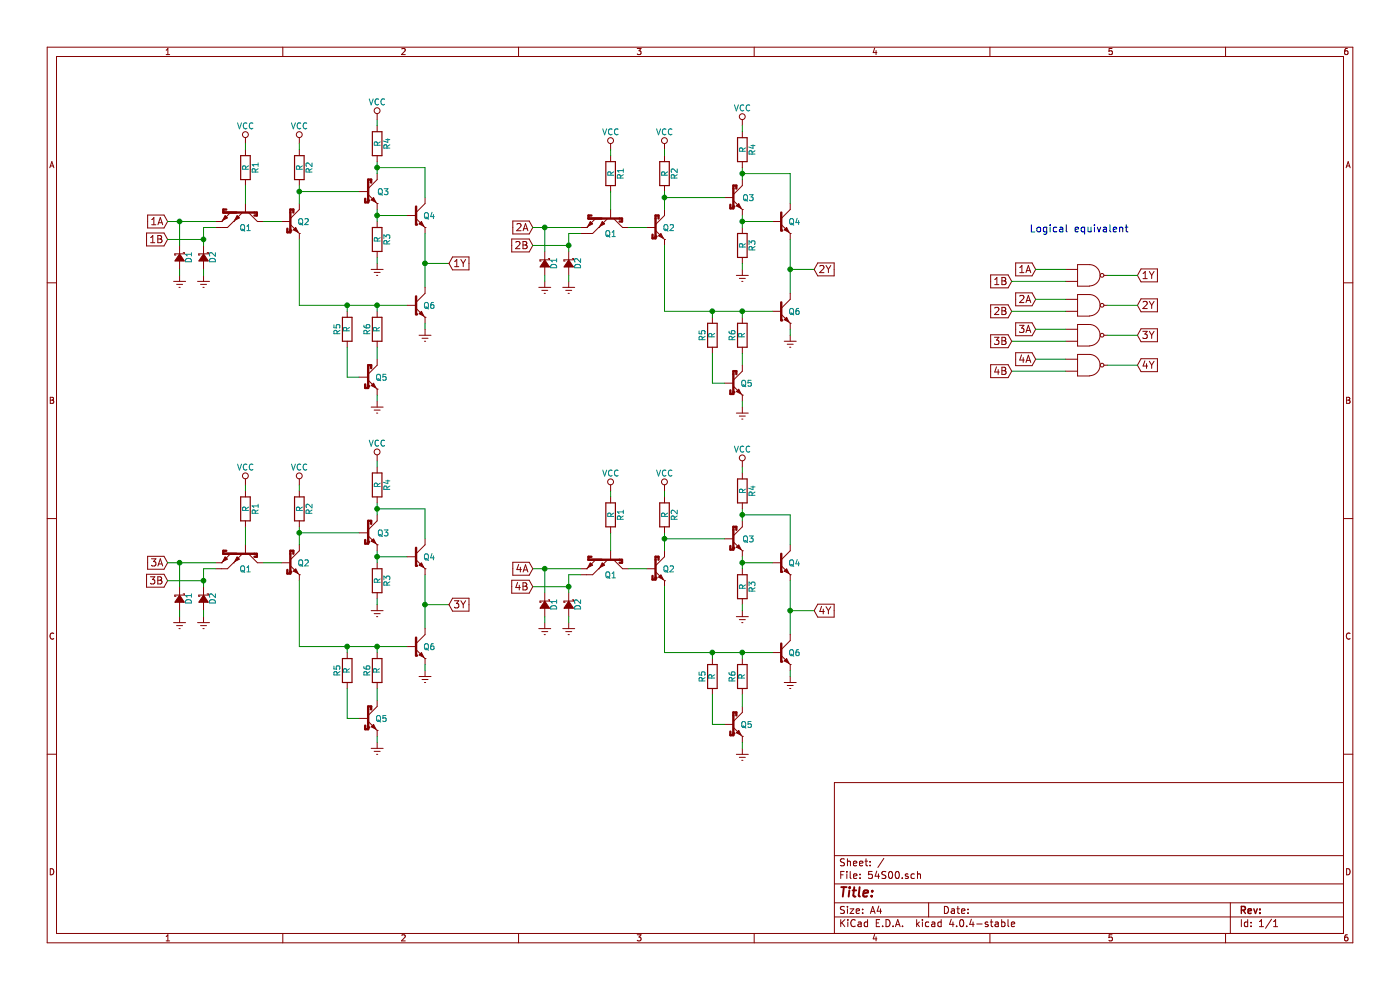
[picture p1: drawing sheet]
EESchema Schematic File Version 2
LIBS:power
LIBS:device
LIBS:transistors
LIBS:conn
LIBS:linear
LIBS:regul
LIBS:74xx
LIBS:cmos4000
LIBS:adc-dac
LIBS:memory
LIBS:xilinx
LIBS:microcontrollers
LIBS:dsp
LIBS:microchip
LIBS:analog_switches
LIBS:motorola
LIBS:texas
LIBS:intel
LIBS:audio
LIBS:interface
LIBS:digital-audio
LIBS:philips
LIBS:display
LIBS:cypress
LIBS:siliconi
LIBS:opto
LIBS:atmel
LIBS:contrib
LIBS:valves
LIBS:project5474
EELAYER 25 0
EELAYER END
$Descr A4 11693 8268
encoding utf-8
Sheet 1 1
Title ""
Date ""
Rev ""
Comp ""
Comment1 ""
Comment2 ""
Comment3 ""
Comment4 ""
$EndDescr
$Comp
L Q_NPN_SCHOTKKY_double_emitter Q1
U 1 1
P 2050 1750
F 0 "Q1" V 2200 1800 50  0000 R CNN
F 1 "Q_NPN_SCHOTKKY_double_emitter" H 2380 2080 50  0001 R CNN
F 2 "" H 2250 1850 50  0000 C CNN
F 3 "" H 2050 1750 50  0000 C CNN
	1    2050 1750
	0    1    1    0   
$EndComp
Text GLabel 1400 1850 0    60   Input ~ 0
1A
Text GLabel 1400 2000 0    60   Input ~ 0
1B
$Comp
L D_Schottky_Small D2
U 1 1
P 1700 2150
F 0 "D2" H 1650 2230 50  0000 L CNN
F 1 "D_Schottky_Small" H 1420 2070 50  0001 L CNN
F 2 "" V 1700 2150 50  0000 C CNN
F 3 "" V 1700 2150 50  0000 C CNN
	1    1700 2150
	0    1    1    0   
$EndComp
$Comp
L GNDREF #PWR?
U 1 1
P 1700 2300
F 0 "#PWR?" H 1700 2050 50  0001 C CNN
F 1 "GNDREF" H 1700 2150 50  0001 C CNN
F 2 "" H 1700 2300 50  0000 C CNN
F 3 "" H 1700 2300 50  0000 C CNN
	1    1700 2300
	1    0    0    -1  
$EndComp
$Comp
L D_Schottky_Small D1
U 1 1
P 1500 2150
F 0 "D1" H 1450 2230 50  0000 L CNN
F 1 "D_Schottky_Small" H 1220 2070 50  0001 L CNN
F 2 "" V 1500 2150 50  0000 C CNN
F 3 "" V 1500 2150 50  0000 C CNN
	1    1500 2150
	0    1    1    0   
$EndComp
$Comp
L GNDREF #PWR?
U 1 1
P 1500 2300
F 0 "#PWR?" H 1500 2050 50  0001 C CNN
F 1 "GNDREF" H 1500 2150 50  0001 C CNN
F 2 "" H 1500 2300 50  0000 C CNN
F 3 "" H 1500 2300 50  0000 C CNN
	1    1500 2300
	1    0    0    -1  
$EndComp
Wire Wire Line
	1400 1850 1800 1850
Wire Wire Line
	1400 2000 1700 2000
Wire Wire Line
	1700 1900 1700 2050
Wire Wire Line
	1700 1900 1800 1900
Wire Wire Line
	1700 2250 1700 2300
Connection ~ 1700 2000
Wire Wire Line
	1500 2250 1500 2300
Wire Wire Line
	1500 2050 1500 1850
Connection ~ 1500 1850
$Comp
L R R1
U 1 1
P 2050 1400
F 0 "R1" V 2130 1400 50  0000 C CNN
F 1 "R" V 2050 1400 50  0000 C CNN
F 2 "" V 1980 1400 50  0000 C CNN
F 3 "" H 2050 1400 50  0000 C CNN
	1    2050 1400
	1    0    0    -1  
$EndComp
Wire Wire Line
	2050 1550 2050 1700
$Comp
L VCC #PWR?
U 1 1
P 2050 1200
F 0 "#PWR?" H 2050 1050 50  0001 C CNN
F 1 "VCC" H 2050 1350 50  0000 C CNN
F 2 "" H 2050 1200 50  0000 C CNN
F 3 "" H 2050 1200 50  0000 C CNN
	1    2050 1200
	1    0    0    -1  
$EndComp
Wire Wire Line
	2050 1200 2050 1250
$Comp
L Q_NPN_SCHOTTKY Q2
U 1 1
P 2400 1850
F 0 "Q2" H 2585 1850 50  0000 R CNN
F 1 "Q_NPN_SCHOTTKY" H 2850 1505 50  0001 R CNN
F 2 "" H 2600 1950 50  0000 C CNN
F 3 "" H 2400 1850 50  0000 C CNN
	1    2400 1850
	1    0    0    -1  
$EndComp
Wire Wire Line
	2200 1850 2350 1850
$Comp
L R R2
U 1 1
P 2500 1400
F 0 "R2" V 2580 1400 50  0000 C CNN
F 1 "R" V 2500 1400 50  0000 C CNN
F 2 "" V 2430 1400 50  0000 C CNN
F 3 "" H 2500 1400 50  0000 C CNN
	1    2500 1400
	1    0    0    -1  
$EndComp
$Comp
L VCC #PWR?
U 1 1
P 2500 1200
F 0 "#PWR?" H 2500 1050 50  0001 C CNN
F 1 "VCC" H 2500 1350 50  0000 C CNN
F 2 "" H 2500 1200 50  0000 C CNN
F 3 "" H 2500 1200 50  0000 C CNN
	1    2500 1200
	1    0    0    -1  
$EndComp
Wire Wire Line
	2500 1200 2500 1250
Wire Wire Line
	2500 1550 2500 1700
$Comp
L Q_NPN_SCHOTTKY Q3
U 1 1
P 3050 1600
F 0 "Q3" H 3250 1600 50  0000 R CNN
F 1 "Q_NPN_SCHOTTKY" H 3500 1255 50  0001 R CNN
F 2 "" H 3250 1700 50  0000 C CNN
F 3 "" H 3050 1600 50  0000 C CNN
	1    3050 1600
	1    0    0    -1  
$EndComp
Wire Wire Line
	2500 1600 3000 1600
Connection ~ 2500 1600
$Comp
L R R3
U 1 1
P 3150 2000
F 0 "R3" V 3230 2000 50  0000 C CNN
F 1 "R" V 3150 2000 50  0000 C CNN
F 2 "" V 3080 2000 50  0000 C CNN
F 3 "" H 3150 2000 50  0000 C CNN
	1    3150 2000
	1    0    0    -1  
$EndComp
Wire Wire Line
	3150 1750 3150 1850
$Comp
L GNDREF #PWR?
U 1 1
P 3150 2200
F 0 "#PWR?" H 3150 1950 50  0001 C CNN
F 1 "GNDREF" H 3150 2050 50  0001 C CNN
F 2 "" H 3150 2200 50  0000 C CNN
F 3 "" H 3150 2200 50  0000 C CNN
	1    3150 2200
	1    0    0    -1  
$EndComp
$Comp
L Q_NPN Q4
U 1 1
P 3450 1800
F 0 "Q4" H 3635 1800 50  0000 R CNN
F 1 "Q_NPN" H 4050 1750 50  0001 R CNN
F 2 "" H 3650 1900 50  0000 C CNN
F 3 "" H 3450 1800 50  0000 C CNN
	1    3450 1800
	1    0    0    -1  
$EndComp
Wire Wire Line
	3550 1950 3550 2400
Wire Wire Line
	3150 1350 3150 1450
Wire Wire Line
	3150 1400 3550 1400
Wire Wire Line
	3550 1400 3550 1650
$Comp
L R R4
U 1 1
P 3150 1200
F 0 "R4" V 3230 1200 50  0000 C CNN
F 1 "R" V 3150 1200 50  0000 C CNN
F 2 "" V 3080 1200 50  0000 C CNN
F 3 "" H 3150 1200 50  0000 C CNN
	1    3150 1200
	1    0    0    -1  
$EndComp
$Comp
L VCC #PWR?
U 1 1
P 3150 1000
F 0 "#PWR?" H 3150 850 50  0001 C CNN
F 1 "VCC" H 3150 1150 50  0000 C CNN
F 2 "" H 3150 1000 50  0000 C CNN
F 3 "" H 3150 1000 50  0000 C CNN
	1    3150 1000
	1    0    0    -1  
$EndComp
Wire Wire Line
	3150 1000 3150 1050
Connection ~ 3150 1400
$Comp
L Q_NPN Q6
U 1 1
P 3450 2550
F 0 "Q6" H 3635 2550 50  0000 R CNN
F 1 "Q_NPN" H 4050 2500 50  0001 R CNN
F 2 "" H 3650 2650 50  0000 C CNN
F 3 "" H 3450 2550 50  0000 C CNN
	1    3450 2550
	1    0    0    -1  
$EndComp
Wire Wire Line
	3550 2200 3750 2200
Connection ~ 3550 2200
Text GLabel 3750 2200 2    60   Input ~ 0
1Y
$Comp
L Q_NPN_SCHOTTKY Q5
U 1 1
P 3050 3150
F 0 "Q5" H 3235 3150 50  0000 R CNN
F 1 "Q_NPN_SCHOTTKY" H 3500 2805 50  0001 R CNN
F 2 "" H 3250 3250 50  0000 C CNN
F 3 "" H 3050 3150 50  0000 C CNN
	1    3050 3150
	1    0    0    -1  
$EndComp
$Comp
L GNDREF #PWR?
U 1 1
P 3550 2750
F 0 "#PWR?" H 3550 2500 50  0001 C CNN
F 1 "GNDREF" H 3550 2600 50  0001 C CNN
F 2 "" H 3550 2750 50  0000 C CNN
F 3 "" H 3550 2750 50  0000 C CNN
	1    3550 2750
	1    0    0    -1  
$EndComp
Wire Wire Line
	3550 2700 3550 2750
$Comp
L R R5
U 1 1
P 2900 2750
F 0 "R5" V 2980 2750 50  0000 C CNN
F 1 "R" V 2900 2750 50  0000 C CNN
F 2 "" V 2830 2750 50  0000 C CNN
F 3 "" H 2900 2750 50  0000 C CNN
	1    2900 2750
	-1   0    0    1   
$EndComp
Wire Wire Line
	2900 3150 3000 3150
$Comp
L GNDREF #PWR?
U 1 1
P 3150 3350
F 0 "#PWR?" H 3150 3100 50  0001 C CNN
F 1 "GNDREF" H 3150 3200 50  0001 C CNN
F 2 "" H 3150 3350 50  0000 C CNN
F 3 "" H 3150 3350 50  0000 C CNN
	1    3150 3350
	1    0    0    -1  
$EndComp
Wire Wire Line
	3150 3300 3150 3350
$Comp
L R R6
U 1 1
P 3150 2750
F 0 "R6" V 3230 2750 50  0000 C CNN
F 1 "R" V 3150 2750 50  0000 C CNN
F 2 "" V 3080 2750 50  0000 C CNN
F 3 "" H 3150 2750 50  0000 C CNN
	1    3150 2750
	-1   0    0    1   
$EndComp
Wire Wire Line
	3150 2900 3150 3000
Wire Wire Line
	2500 2000 2500 2550
Wire Wire Line
	3400 1800 3150 1800
Connection ~ 3150 1800
Wire Wire Line
	3150 2150 3150 2200
Wire Wire Line
	2500 2550 3400 2550
Wire Wire Line
	3150 2600 3150 2550
Connection ~ 3150 2550
Wire Wire Line
	2900 2600 2900 2550
Connection ~ 2900 2550
Wire Wire Line
	2900 2900 2900 3150
$Comp
L Q_NPN_SCHOTKKY_double_emitter Q1
U 1 1
P 2050 4600
F 0 "Q1" V 2200 4650 50  0000 R CNN
F 1 "Q_NPN_SCHOTKKY_double_emitter" H 2380 4930 50  0001 R CNN
F 2 "" H 2250 4700 50  0000 C CNN
F 3 "" H 2050 4600 50  0000 C CNN
	1    2050 4600
	0    1    1    0   
$EndComp
Text GLabel 1400 4700 0    60   Input ~ 0
3A
Text GLabel 1400 4850 0    60   Input ~ 0
3B
$Comp
L D_Schottky_Small D2
U 1 1
P 1700 5000
F 0 "D2" H 1650 5080 50  0000 L CNN
F 1 "D_Schottky_Small" H 1420 4920 50  0001 L CNN
F 2 "" V 1700 5000 50  0000 C CNN
F 3 "" V 1700 5000 50  0000 C CNN
	1    1700 5000
	0    1    1    0   
$EndComp
$Comp
L GNDREF #PWR?
U 1 1
P 1700 5150
F 0 "#PWR?" H 1700 4900 50  0001 C CNN
F 1 "GNDREF" H 1700 5000 50  0001 C CNN
F 2 "" H 1700 5150 50  0000 C CNN
F 3 "" H 1700 5150 50  0000 C CNN
	1    1700 5150
	1    0    0    -1  
$EndComp
$Comp
L D_Schottky_Small D1
U 1 1
P 1500 5000
F 0 "D1" H 1450 5080 50  0000 L CNN
F 1 "D_Schottky_Small" H 1220 4920 50  0001 L CNN
F 2 "" V 1500 5000 50  0000 C CNN
F 3 "" V 1500 5000 50  0000 C CNN
	1    1500 5000
	0    1    1    0   
$EndComp
$Comp
L GNDREF #PWR?
U 1 1
P 1500 5150
F 0 "#PWR?" H 1500 4900 50  0001 C CNN
F 1 "GNDREF" H 1500 5000 50  0001 C CNN
F 2 "" H 1500 5150 50  0000 C CNN
F 3 "" H 1500 5150 50  0000 C CNN
	1    1500 5150
	1    0    0    -1  
$EndComp
Wire Wire Line
	1400 4700 1800 4700
Wire Wire Line
	1400 4850 1700 4850
Wire Wire Line
	1700 4750 1700 4900
Wire Wire Line
	1700 4750 1800 4750
Wire Wire Line
	1700 5100 1700 5150
Connection ~ 1700 4850
Wire Wire Line
	1500 5100 1500 5150
Wire Wire Line
	1500 4900 1500 4700
Connection ~ 1500 4700
$Comp
L R R1
U 1 1
P 2050 4250
F 0 "R1" V 2130 4250 50  0000 C CNN
F 1 "R" V 2050 4250 50  0000 C CNN
F 2 "" V 1980 4250 50  0000 C CNN
F 3 "" H 2050 4250 50  0000 C CNN
	1    2050 4250
	1    0    0    -1  
$EndComp
Wire Wire Line
	2050 4400 2050 4550
$Comp
L VCC #PWR?
U 1 1
P 2050 4050
F 0 "#PWR?" H 2050 3900 50  0001 C CNN
F 1 "VCC" H 2050 4200 50  0000 C CNN
F 2 "" H 2050 4050 50  0000 C CNN
F 3 "" H 2050 4050 50  0000 C CNN
	1    2050 4050
	1    0    0    -1  
$EndComp
Wire Wire Line
	2050 4050 2050 4100
$Comp
L Q_NPN_SCHOTTKY Q2
U 1 1
P 2400 4700
F 0 "Q2" H 2585 4700 50  0000 R CNN
F 1 "Q_NPN_SCHOTTKY" H 2850 4355 50  0001 R CNN
F 2 "" H 2600 4800 50  0000 C CNN
F 3 "" H 2400 4700 50  0000 C CNN
	1    2400 4700
	1    0    0    -1  
$EndComp
Wire Wire Line
	2200 4700 2350 4700
$Comp
L R R2
U 1 1
P 2500 4250
F 0 "R2" V 2580 4250 50  0000 C CNN
F 1 "R" V 2500 4250 50  0000 C CNN
F 2 "" V 2430 4250 50  0000 C CNN
F 3 "" H 2500 4250 50  0000 C CNN
	1    2500 4250
	1    0    0    -1  
$EndComp
$Comp
L VCC #PWR?
U 1 1
P 2500 4050
F 0 "#PWR?" H 2500 3900 50  0001 C CNN
F 1 "VCC" H 2500 4200 50  0000 C CNN
F 2 "" H 2500 4050 50  0000 C CNN
F 3 "" H 2500 4050 50  0000 C CNN
	1    2500 4050
	1    0    0    -1  
$EndComp
Wire Wire Line
	2500 4050 2500 4100
Wire Wire Line
	2500 4400 2500 4550
$Comp
L Q_NPN_SCHOTTKY Q3
U 1 1
P 3050 4450
F 0 "Q3" H 3250 4450 50  0000 R CNN
F 1 "Q_NPN_SCHOTTKY" H 3500 4105 50  0001 R CNN
F 2 "" H 3250 4550 50  0000 C CNN
F 3 "" H 3050 4450 50  0000 C CNN
	1    3050 4450
	1    0    0    -1  
$EndComp
Wire Wire Line
	2500 4450 3000 4450
Connection ~ 2500 4450
$Comp
L R R3
U 1 1
P 3150 4850
F 0 "R3" V 3230 4850 50  0000 C CNN
F 1 "R" V 3150 4850 50  0000 C CNN
F 2 "" V 3080 4850 50  0000 C CNN
F 3 "" H 3150 4850 50  0000 C CNN
	1    3150 4850
	1    0    0    -1  
$EndComp
Wire Wire Line
	3150 4600 3150 4700
$Comp
L GNDREF #PWR?
U 1 1
P 3150 5050
F 0 "#PWR?" H 3150 4800 50  0001 C CNN
F 1 "GNDREF" H 3150 4900 50  0001 C CNN
F 2 "" H 3150 5050 50  0000 C CNN
F 3 "" H 3150 5050 50  0000 C CNN
	1    3150 5050
	1    0    0    -1  
$EndComp
$Comp
L Q_NPN Q4
U 1 1
P 3450 4650
F 0 "Q4" H 3635 4650 50  0000 R CNN
F 1 "Q_NPN" H 4050 4600 50  0001 R CNN
F 2 "" H 3650 4750 50  0000 C CNN
F 3 "" H 3450 4650 50  0000 C CNN
	1    3450 4650
	1    0    0    -1  
$EndComp
Wire Wire Line
	3550 4800 3550 5250
Wire Wire Line
	3150 4200 3150 4300
Wire Wire Line
	3150 4250 3550 4250
Wire Wire Line
	3550 4250 3550 4500
$Comp
L R R4
U 1 1
P 3150 4050
F 0 "R4" V 3230 4050 50  0000 C CNN
F 1 "R" V 3150 4050 50  0000 C CNN
F 2 "" V 3080 4050 50  0000 C CNN
F 3 "" H 3150 4050 50  0000 C CNN
	1    3150 4050
	1    0    0    -1  
$EndComp
$Comp
L VCC #PWR?
U 1 1
P 3150 3850
F 0 "#PWR?" H 3150 3700 50  0001 C CNN
F 1 "VCC" H 3150 4000 50  0000 C CNN
F 2 "" H 3150 3850 50  0000 C CNN
F 3 "" H 3150 3850 50  0000 C CNN
	1    3150 3850
	1    0    0    -1  
$EndComp
Wire Wire Line
	3150 3850 3150 3900
Connection ~ 3150 4250
$Comp
L Q_NPN Q6
U 1 1
P 3450 5400
F 0 "Q6" H 3635 5400 50  0000 R CNN
F 1 "Q_NPN" H 4050 5350 50  0001 R CNN
F 2 "" H 3650 5500 50  0000 C CNN
F 3 "" H 3450 5400 50  0000 C CNN
	1    3450 5400
	1    0    0    -1  
$EndComp
Wire Wire Line
	3550 5050 3750 5050
Connection ~ 3550 5050
Text GLabel 3750 5050 2    60   Input ~ 0
3Y
$Comp
L Q_NPN_SCHOTTKY Q5
U 1 1
P 3050 6000
F 0 "Q5" H 3235 6000 50  0000 R CNN
F 1 "Q_NPN_SCHOTTKY" H 3500 5655 50  0001 R CNN
F 2 "" H 3250 6100 50  0000 C CNN
F 3 "" H 3050 6000 50  0000 C CNN
	1    3050 6000
	1    0    0    -1  
$EndComp
$Comp
L GNDREF #PWR?
U 1 1
P 3550 5600
F 0 "#PWR?" H 3550 5350 50  0001 C CNN
F 1 "GNDREF" H 3550 5450 50  0001 C CNN
F 2 "" H 3550 5600 50  0000 C CNN
F 3 "" H 3550 5600 50  0000 C CNN
	1    3550 5600
	1    0    0    -1  
$EndComp
Wire Wire Line
	3550 5550 3550 5600
$Comp
L R R5
U 1 1
P 2900 5600
F 0 "R5" V 2980 5600 50  0000 C CNN
F 1 "R" V 2900 5600 50  0000 C CNN
F 2 "" V 2830 5600 50  0000 C CNN
F 3 "" H 2900 5600 50  0000 C CNN
	1    2900 5600
	-1   0    0    1   
$EndComp
Wire Wire Line
	2900 6000 3000 6000
$Comp
L GNDREF #PWR?
U 1 1
P 3150 6200
F 0 "#PWR?" H 3150 5950 50  0001 C CNN
F 1 "GNDREF" H 3150 6050 50  0001 C CNN
F 2 "" H 3150 6200 50  0000 C CNN
F 3 "" H 3150 6200 50  0000 C CNN
	1    3150 6200
	1    0    0    -1  
$EndComp
Wire Wire Line
	3150 6150 3150 6200
$Comp
L R R6
U 1 1
P 3150 5600
F 0 "R6" V 3230 5600 50  0000 C CNN
F 1 "R" V 3150 5600 50  0000 C CNN
F 2 "" V 3080 5600 50  0000 C CNN
F 3 "" H 3150 5600 50  0000 C CNN
	1    3150 5600
	-1   0    0    1   
$EndComp
Wire Wire Line
	3150 5750 3150 5850
Wire Wire Line
	2500 4850 2500 5400
Wire Wire Line
	3400 4650 3150 4650
Connection ~ 3150 4650
Wire Wire Line
	3150 5000 3150 5050
Wire Wire Line
	2500 5400 3400 5400
Wire Wire Line
	3150 5450 3150 5400
Connection ~ 3150 5400
Wire Wire Line
	2900 5450 2900 5400
Connection ~ 2900 5400
Wire Wire Line
	2900 5750 2900 6000
$Comp
L Q_NPN_SCHOTKKY_double_emitter Q1
U 1 1
P 5100 1800
F 0 "Q1" V 5250 1850 50  0000 R CNN
F 1 "Q_NPN_SCHOTKKY_double_emitter" H 5430 2130 50  0001 R CNN
F 2 "" H 5300 1900 50  0000 C CNN
F 3 "" H 5100 1800 50  0000 C CNN
	1    5100 1800
	0    1    1    0   
$EndComp
Text GLabel 4450 1900 0    60   Input ~ 0
2A
Text GLabel 4450 2050 0    60   Input ~ 0
2B
$Comp
L D_Schottky_Small D2
U 1 1
P 4750 2200
F 0 "D2" H 4700 2280 50  0000 L CNN
F 1 "D_Schottky_Small" H 4470 2120 50  0001 L CNN
F 2 "" V 4750 2200 50  0000 C CNN
F 3 "" V 4750 2200 50  0000 C CNN
	1    4750 2200
	0    1    1    0   
$EndComp
$Comp
L GNDREF #PWR?
U 1 1
P 4750 2350
F 0 "#PWR?" H 4750 2100 50  0001 C CNN
F 1 "GNDREF" H 4750 2200 50  0001 C CNN
F 2 "" H 4750 2350 50  0000 C CNN
F 3 "" H 4750 2350 50  0000 C CNN
	1    4750 2350
	1    0    0    -1  
$EndComp
$Comp
L D_Schottky_Small D1
U 1 1
P 4550 2200
F 0 "D1" H 4500 2280 50  0000 L CNN
F 1 "D_Schottky_Small" H 4270 2120 50  0001 L CNN
F 2 "" V 4550 2200 50  0000 C CNN
F 3 "" V 4550 2200 50  0000 C CNN
	1    4550 2200
	0    1    1    0   
$EndComp
$Comp
L GNDREF #PWR?
U 1 1
P 4550 2350
F 0 "#PWR?" H 4550 2100 50  0001 C CNN
F 1 "GNDREF" H 4550 2200 50  0001 C CNN
F 2 "" H 4550 2350 50  0000 C CNN
F 3 "" H 4550 2350 50  0000 C CNN
	1    4550 2350
	1    0    0    -1  
$EndComp
Wire Wire Line
	4450 1900 4850 1900
Wire Wire Line
	4450 2050 4750 2050
Wire Wire Line
	4750 1950 4750 2100
Wire Wire Line
	4750 1950 4850 1950
Wire Wire Line
	4750 2300 4750 2350
Connection ~ 4750 2050
Wire Wire Line
	4550 2300 4550 2350
Wire Wire Line
	4550 2100 4550 1900
Connection ~ 4550 1900
$Comp
L R R1
U 1 1
P 5100 1450
F 0 "R1" V 5180 1450 50  0000 C CNN
F 1 "R" V 5100 1450 50  0000 C CNN
F 2 "" V 5030 1450 50  0000 C CNN
F 3 "" H 5100 1450 50  0000 C CNN
	1    5100 1450
	1    0    0    -1  
$EndComp
Wire Wire Line
	5100 1600 5100 1750
$Comp
L VCC #PWR?
U 1 1
P 5100 1250
F 0 "#PWR?" H 5100 1100 50  0001 C CNN
F 1 "VCC" H 5100 1400 50  0000 C CNN
F 2 "" H 5100 1250 50  0000 C CNN
F 3 "" H 5100 1250 50  0000 C CNN
	1    5100 1250
	1    0    0    -1  
$EndComp
Wire Wire Line
	5100 1250 5100 1300
$Comp
L Q_NPN_SCHOTTKY Q2
U 1 1
P 5450 1900
F 0 "Q2" H 5635 1900 50  0000 R CNN
F 1 "Q_NPN_SCHOTTKY" H 5900 1555 50  0001 R CNN
F 2 "" H 5650 2000 50  0000 C CNN
F 3 "" H 5450 1900 50  0000 C CNN
	1    5450 1900
	1    0    0    -1  
$EndComp
Wire Wire Line
	5250 1900 5400 1900
$Comp
L R R2
U 1 1
P 5550 1450
F 0 "R2" V 5630 1450 50  0000 C CNN
F 1 "R" V 5550 1450 50  0000 C CNN
F 2 "" V 5480 1450 50  0000 C CNN
F 3 "" H 5550 1450 50  0000 C CNN
	1    5550 1450
	1    0    0    -1  
$EndComp
$Comp
L VCC #PWR?
U 1 1
P 5550 1250
F 0 "#PWR?" H 5550 1100 50  0001 C CNN
F 1 "VCC" H 5550 1400 50  0000 C CNN
F 2 "" H 5550 1250 50  0000 C CNN
F 3 "" H 5550 1250 50  0000 C CNN
	1    5550 1250
	1    0    0    -1  
$EndComp
Wire Wire Line
	5550 1250 5550 1300
Wire Wire Line
	5550 1600 5550 1750
$Comp
L Q_NPN_SCHOTTKY Q3
U 1 1
P 6100 1650
F 0 "Q3" H 6300 1650 50  0000 R CNN
F 1 "Q_NPN_SCHOTTKY" H 6550 1305 50  0001 R CNN
F 2 "" H 6300 1750 50  0000 C CNN
F 3 "" H 6100 1650 50  0000 C CNN
	1    6100 1650
	1    0    0    -1  
$EndComp
Wire Wire Line
	5550 1650 6050 1650
Connection ~ 5550 1650
$Comp
L R R3
U 1 1
P 6200 2050
F 0 "R3" V 6280 2050 50  0000 C CNN
F 1 "R" V 6200 2050 50  0000 C CNN
F 2 "" V 6130 2050 50  0000 C CNN
F 3 "" H 6200 2050 50  0000 C CNN
	1    6200 2050
	1    0    0    -1  
$EndComp
Wire Wire Line
	6200 1800 6200 1900
$Comp
L GNDREF #PWR?
U 1 1
P 6200 2250
F 0 "#PWR?" H 6200 2000 50  0001 C CNN
F 1 "GNDREF" H 6200 2100 50  0001 C CNN
F 2 "" H 6200 2250 50  0000 C CNN
F 3 "" H 6200 2250 50  0000 C CNN
	1    6200 2250
	1    0    0    -1  
$EndComp
$Comp
L Q_NPN Q4
U 1 1
P 6500 1850
F 0 "Q4" H 6685 1850 50  0000 R CNN
F 1 "Q_NPN" H 7100 1800 50  0001 R CNN
F 2 "" H 6700 1950 50  0000 C CNN
F 3 "" H 6500 1850 50  0000 C CNN
	1    6500 1850
	1    0    0    -1  
$EndComp
Wire Wire Line
	6600 2000 6600 2450
Wire Wire Line
	6200 1400 6200 1500
Wire Wire Line
	6200 1450 6600 1450
Wire Wire Line
	6600 1450 6600 1700
$Comp
L R R4
U 1 1
P 6200 1250
F 0 "R4" V 6280 1250 50  0000 C CNN
F 1 "R" V 6200 1250 50  0000 C CNN
F 2 "" V 6130 1250 50  0000 C CNN
F 3 "" H 6200 1250 50  0000 C CNN
	1    6200 1250
	1    0    0    -1  
$EndComp
$Comp
L VCC #PWR?
U 1 1
P 6200 1050
F 0 "#PWR?" H 6200 900 50  0001 C CNN
F 1 "VCC" H 6200 1200 50  0000 C CNN
F 2 "" H 6200 1050 50  0000 C CNN
F 3 "" H 6200 1050 50  0000 C CNN
	1    6200 1050
	1    0    0    -1  
$EndComp
Wire Wire Line
	6200 1050 6200 1100
Connection ~ 6200 1450
$Comp
L Q_NPN Q6
U 1 1
P 6500 2600
F 0 "Q6" H 6685 2600 50  0000 R CNN
F 1 "Q_NPN" H 7100 2550 50  0001 R CNN
F 2 "" H 6700 2700 50  0000 C CNN
F 3 "" H 6500 2600 50  0000 C CNN
	1    6500 2600
	1    0    0    -1  
$EndComp
Wire Wire Line
	6600 2250 6800 2250
Connection ~ 6600 2250
Text GLabel 6800 2250 2    60   Input ~ 0
2Y
$Comp
L Q_NPN_SCHOTTKY Q5
U 1 1
P 6100 3200
F 0 "Q5" H 6285 3200 50  0000 R CNN
F 1 "Q_NPN_SCHOTTKY" H 6550 2855 50  0001 R CNN
F 2 "" H 6300 3300 50  0000 C CNN
F 3 "" H 6100 3200 50  0000 C CNN
	1    6100 3200
	1    0    0    -1  
$EndComp
$Comp
L GNDREF #PWR?
U 1 1
P 6600 2800
F 0 "#PWR?" H 6600 2550 50  0001 C CNN
F 1 "GNDREF" H 6600 2650 50  0001 C CNN
F 2 "" H 6600 2800 50  0000 C CNN
F 3 "" H 6600 2800 50  0000 C CNN
	1    6600 2800
	1    0    0    -1  
$EndComp
Wire Wire Line
	6600 2750 6600 2800
$Comp
L R R5
U 1 1
P 5950 2800
F 0 "R5" V 6030 2800 50  0000 C CNN
F 1 "R" V 5950 2800 50  0000 C CNN
F 2 "" V 5880 2800 50  0000 C CNN
F 3 "" H 5950 2800 50  0000 C CNN
	1    5950 2800
	-1   0    0    1   
$EndComp
Wire Wire Line
	5950 3200 6050 3200
$Comp
L GNDREF #PWR?
U 1 1
P 6200 3400
F 0 "#PWR?" H 6200 3150 50  0001 C CNN
F 1 "GNDREF" H 6200 3250 50  0001 C CNN
F 2 "" H 6200 3400 50  0000 C CNN
F 3 "" H 6200 3400 50  0000 C CNN
	1    6200 3400
	1    0    0    -1  
$EndComp
Wire Wire Line
	6200 3350 6200 3400
$Comp
L R R6
U 1 1
P 6200 2800
F 0 "R6" V 6280 2800 50  0000 C CNN
F 1 "R" V 6200 2800 50  0000 C CNN
F 2 "" V 6130 2800 50  0000 C CNN
F 3 "" H 6200 2800 50  0000 C CNN
	1    6200 2800
	-1   0    0    1   
$EndComp
Wire Wire Line
	6200 2950 6200 3050
Wire Wire Line
	5550 2050 5550 2600
Wire Wire Line
	6450 1850 6200 1850
Connection ~ 6200 1850
Wire Wire Line
	6200 2200 6200 2250
Wire Wire Line
	5550 2600 6450 2600
Wire Wire Line
	6200 2650 6200 2600
Connection ~ 6200 2600
Wire Wire Line
	5950 2650 5950 2600
Connection ~ 5950 2600
Wire Wire Line
	5950 2950 5950 3200
$Comp
L Q_NPN_SCHOTKKY_double_emitter Q1
U 1 1
P 5100 4650
F 0 "Q1" V 5250 4700 50  0000 R CNN
F 1 "Q_NPN_SCHOTKKY_double_emitter" H 5430 4980 50  0001 R CNN
F 2 "" H 5300 4750 50  0000 C CNN
F 3 "" H 5100 4650 50  0000 C CNN
	1    5100 4650
	0    1    1    0   
$EndComp
Text GLabel 4450 4750 0    60   Input ~ 0
4A
Text GLabel 4450 4900 0    60   Input ~ 0
4B
$Comp
L D_Schottky_Small D2
U 1 1
P 4750 5050
F 0 "D2" H 4700 5130 50  0000 L CNN
F 1 "D_Schottky_Small" H 4470 4970 50  0001 L CNN
F 2 "" V 4750 5050 50  0000 C CNN
F 3 "" V 4750 5050 50  0000 C CNN
	1    4750 5050
	0    1    1    0   
$EndComp
$Comp
L GNDREF #PWR?
U 1 1
P 4750 5200
F 0 "#PWR?" H 4750 4950 50  0001 C CNN
F 1 "GNDREF" H 4750 5050 50  0001 C CNN
F 2 "" H 4750 5200 50  0000 C CNN
F 3 "" H 4750 5200 50  0000 C CNN
	1    4750 5200
	1    0    0    -1  
$EndComp
$Comp
L D_Schottky_Small D1
U 1 1
P 4550 5050
F 0 "D1" H 4500 5130 50  0000 L CNN
F 1 "D_Schottky_Small" H 4270 4970 50  0001 L CNN
F 2 "" V 4550 5050 50  0000 C CNN
F 3 "" V 4550 5050 50  0000 C CNN
	1    4550 5050
	0    1    1    0   
$EndComp
$Comp
L GNDREF #PWR?
U 1 1
P 4550 5200
F 0 "#PWR?" H 4550 4950 50  0001 C CNN
F 1 "GNDREF" H 4550 5050 50  0001 C CNN
F 2 "" H 4550 5200 50  0000 C CNN
F 3 "" H 4550 5200 50  0000 C CNN
	1    4550 5200
	1    0    0    -1  
$EndComp
Wire Wire Line
	4450 4750 4850 4750
Wire Wire Line
	4450 4900 4750 4900
Wire Wire Line
	4750 4800 4750 4950
Wire Wire Line
	4750 4800 4850 4800
Wire Wire Line
	4750 5150 4750 5200
Connection ~ 4750 4900
Wire Wire Line
	4550 5150 4550 5200
Wire Wire Line
	4550 4950 4550 4750
Connection ~ 4550 4750
$Comp
L R R1
U 1 1
P 5100 4300
F 0 "R1" V 5180 4300 50  0000 C CNN
F 1 "R" V 5100 4300 50  0000 C CNN
F 2 "" V 5030 4300 50  0000 C CNN
F 3 "" H 5100 4300 50  0000 C CNN
	1    5100 4300
	1    0    0    -1  
$EndComp
Wire Wire Line
	5100 4450 5100 4600
$Comp
L VCC #PWR?
U 1 1
P 5100 4100
F 0 "#PWR?" H 5100 3950 50  0001 C CNN
F 1 "VCC" H 5100 4250 50  0000 C CNN
F 2 "" H 5100 4100 50  0000 C CNN
F 3 "" H 5100 4100 50  0000 C CNN
	1    5100 4100
	1    0    0    -1  
$EndComp
Wire Wire Line
	5100 4100 5100 4150
$Comp
L Q_NPN_SCHOTTKY Q2
U 1 1
P 5450 4750
F 0 "Q2" H 5635 4750 50  0000 R CNN
F 1 "Q_NPN_SCHOTTKY" H 5900 4405 50  0001 R CNN
F 2 "" H 5650 4850 50  0000 C CNN
F 3 "" H 5450 4750 50  0000 C CNN
	1    5450 4750
	1    0    0    -1  
$EndComp
Wire Wire Line
	5250 4750 5400 4750
$Comp
L R R2
U 1 1
P 5550 4300
F 0 "R2" V 5630 4300 50  0000 C CNN
F 1 "R" V 5550 4300 50  0000 C CNN
F 2 "" V 5480 4300 50  0000 C CNN
F 3 "" H 5550 4300 50  0000 C CNN
	1    5550 4300
	1    0    0    -1  
$EndComp
$Comp
L VCC #PWR?
U 1 1
P 5550 4100
F 0 "#PWR?" H 5550 3950 50  0001 C CNN
F 1 "VCC" H 5550 4250 50  0000 C CNN
F 2 "" H 5550 4100 50  0000 C CNN
F 3 "" H 5550 4100 50  0000 C CNN
	1    5550 4100
	1    0    0    -1  
$EndComp
Wire Wire Line
	5550 4100 5550 4150
Wire Wire Line
	5550 4450 5550 4600
$Comp
L Q_NPN_SCHOTTKY Q3
U 1 1
P 6100 4500
F 0 "Q3" H 6300 4500 50  0000 R CNN
F 1 "Q_NPN_SCHOTTKY" H 6550 4155 50  0001 R CNN
F 2 "" H 6300 4600 50  0000 C CNN
F 3 "" H 6100 4500 50  0000 C CNN
	1    6100 4500
	1    0    0    -1  
$EndComp
Wire Wire Line
	5550 4500 6050 4500
Connection ~ 5550 4500
$Comp
L R R3
U 1 1
P 6200 4900
F 0 "R3" V 6280 4900 50  0000 C CNN
F 1 "R" V 6200 4900 50  0000 C CNN
F 2 "" V 6130 4900 50  0000 C CNN
F 3 "" H 6200 4900 50  0000 C CNN
	1    6200 4900
	1    0    0    -1  
$EndComp
Wire Wire Line
	6200 4650 6200 4750
$Comp
L GNDREF #PWR?
U 1 1
P 6200 5100
F 0 "#PWR?" H 6200 4850 50  0001 C CNN
F 1 "GNDREF" H 6200 4950 50  0001 C CNN
F 2 "" H 6200 5100 50  0000 C CNN
F 3 "" H 6200 5100 50  0000 C CNN
	1    6200 5100
	1    0    0    -1  
$EndComp
$Comp
L Q_NPN Q4
U 1 1
P 6500 4700
F 0 "Q4" H 6685 4700 50  0000 R CNN
F 1 "Q_NPN" H 7100 4650 50  0001 R CNN
F 2 "" H 6700 4800 50  0000 C CNN
F 3 "" H 6500 4700 50  0000 C CNN
	1    6500 4700
	1    0    0    -1  
$EndComp
Wire Wire Line
	6600 4850 6600 5300
Wire Wire Line
	6200 4250 6200 4350
Wire Wire Line
	6200 4300 6600 4300
Wire Wire Line
	6600 4300 6600 4550
$Comp
L R R4
U 1 1
P 6200 4100
F 0 "R4" V 6280 4100 50  0000 C CNN
F 1 "R" V 6200 4100 50  0000 C CNN
F 2 "" V 6130 4100 50  0000 C CNN
F 3 "" H 6200 4100 50  0000 C CNN
	1    6200 4100
	1    0    0    -1  
$EndComp
$Comp
L VCC #PWR?
U 1 1
P 6200 3900
F 0 "#PWR?" H 6200 3750 50  0001 C CNN
F 1 "VCC" H 6200 4050 50  0000 C CNN
F 2 "" H 6200 3900 50  0000 C CNN
F 3 "" H 6200 3900 50  0000 C CNN
	1    6200 3900
	1    0    0    -1  
$EndComp
Wire Wire Line
	6200 3900 6200 3950
Connection ~ 6200 4300
$Comp
L Q_NPN Q6
U 1 1
P 6500 5450
F 0 "Q6" H 6685 5450 50  0000 R CNN
F 1 "Q_NPN" H 7100 5400 50  0001 R CNN
F 2 "" H 6700 5550 50  0000 C CNN
F 3 "" H 6500 5450 50  0000 C CNN
	1    6500 5450
	1    0    0    -1  
$EndComp
Wire Wire Line
	6600 5100 6800 5100
Connection ~ 6600 5100
Text GLabel 6800 5100 2    60   Input ~ 0
4Y
$Comp
L Q_NPN_SCHOTTKY Q5
U 1 1
P 6100 6050
F 0 "Q5" H 6285 6050 50  0000 R CNN
F 1 "Q_NPN_SCHOTTKY" H 6550 5705 50  0001 R CNN
F 2 "" H 6300 6150 50  0000 C CNN
F 3 "" H 6100 6050 50  0000 C CNN
	1    6100 6050
	1    0    0    -1  
$EndComp
$Comp
L GNDREF #PWR?
U 1 1
P 6600 5650
F 0 "#PWR?" H 6600 5400 50  0001 C CNN
F 1 "GNDREF" H 6600 5500 50  0001 C CNN
F 2 "" H 6600 5650 50  0000 C CNN
F 3 "" H 6600 5650 50  0000 C CNN
	1    6600 5650
	1    0    0    -1  
$EndComp
Wire Wire Line
	6600 5600 6600 5650
$Comp
L R R5
U 1 1
P 5950 5650
F 0 "R5" V 6030 5650 50  0000 C CNN
F 1 "R" V 5950 5650 50  0000 C CNN
F 2 "" V 5880 5650 50  0000 C CNN
F 3 "" H 5950 5650 50  0000 C CNN
	1    5950 5650
	-1   0    0    1   
$EndComp
Wire Wire Line
	5950 6050 6050 6050
$Comp
L GNDREF #PWR?
U 1 1
P 6200 6250
F 0 "#PWR?" H 6200 6000 50  0001 C CNN
F 1 "GNDREF" H 6200 6100 50  0001 C CNN
F 2 "" H 6200 6250 50  0000 C CNN
F 3 "" H 6200 6250 50  0000 C CNN
	1    6200 6250
	1    0    0    -1  
$EndComp
Wire Wire Line
	6200 6200 6200 6250
$Comp
L R R6
U 1 1
P 6200 5650
F 0 "R6" V 6280 5650 50  0000 C CNN
F 1 "R" V 6200 5650 50  0000 C CNN
F 2 "" V 6130 5650 50  0000 C CNN
F 3 "" H 6200 5650 50  0000 C CNN
	1    6200 5650
	-1   0    0    1   
$EndComp
Wire Wire Line
	6200 5800 6200 5900
Wire Wire Line
	5550 4900 5550 5450
Wire Wire Line
	6450 4700 6200 4700
Connection ~ 6200 4700
Wire Wire Line
	6200 5050 6200 5100
Wire Wire Line
	5550 5450 6450 5450
Wire Wire Line
	6200 5500 6200 5450
Connection ~ 6200 5450
Wire Wire Line
	5950 5500 5950 5450
Connection ~ 5950 5450
Wire Wire Line
	5950 5800 5950 6050
$Comp
L NAND U?
U 1 1
P 9000 2450
F 0 "U?" H 9020 2270 60  0001 C CNN
F 1 "NAND" H 9010 2350 60  0001 C CNN
F 2 "" H 9000 2450 60  0001 C CNN
F 3 "" H 9000 2450 60  0001 C CNN
	1    9000 2450
	1    0    0    -1  
$EndComp
Text GLabel 8650 2250 0    60   Input ~ 0
1A
Text GLabel 8450 2350 0    60   Input ~ 0
1B
Wire Wire Line
	8650 2250 8900 2250
Wire Wire Line
	8450 2350 8900 2350
Text GLabel 9500 2300 2    60   Input ~ 0
1Y
Wire Wire Line
	9250 2300 9500 2300
$Comp
L NAND U?
U 1 1
P 9000 2700
F 0 "U?" H 9020 2520 60  0001 C CNN
F 1 "NAND" H 9010 2600 60  0001 C CNN
F 2 "" H 9000 2700 60  0001 C CNN
F 3 "" H 9000 2700 60  0001 C CNN
	1    9000 2700
	1    0    0    -1  
$EndComp
Text GLabel 8650 2500 0    60   Input ~ 0
2A
Text GLabel 8450 2600 0    60   Input ~ 0
2B
Wire Wire Line
	8650 2500 8900 2500
Wire Wire Line
	8450 2600 8900 2600
Text GLabel 9500 2550 2    60   Input ~ 0
2Y
Wire Wire Line
	9250 2550 9500 2550
$Comp
L NAND U?
U 1 1
P 9000 2950
F 0 "U?" H 9020 2770 60  0001 C CNN
F 1 "NAND" H 9010 2850 60  0001 C CNN
F 2 "" H 9000 2950 60  0001 C CNN
F 3 "" H 9000 2950 60  0001 C CNN
	1    9000 2950
	1    0    0    -1  
$EndComp
Text GLabel 8650 2750 0    60   Input ~ 0
3A
Text GLabel 8450 2850 0    60   Input ~ 0
3B
Wire Wire Line
	8650 2750 8900 2750
Wire Wire Line
	8450 2850 8900 2850
Text GLabel 9500 2800 2    60   Input ~ 0
3Y
Wire Wire Line
	9250 2800 9500 2800
$Comp
L NAND U?
U 1 1
P 9000 3200
F 0 "U?" H 9020 3020 60  0001 C CNN
F 1 "NAND" H 9010 3100 60  0001 C CNN
F 2 "" H 9000 3200 60  0001 C CNN
F 3 "" H 9000 3200 60  0001 C CNN
	1    9000 3200
	1    0    0    -1  
$EndComp
Text GLabel 8650 3000 0    60   Input ~ 0
4A
Text GLabel 8450 3100 0    60   Input ~ 0
4B
Wire Wire Line
	8650 3000 8900 3000
Wire Wire Line
	8450 3100 8900 3100
Text GLabel 9500 3050 2    60   Input ~ 0
4Y
Wire Wire Line
	9250 3050 9500 3050
Text Notes 8600 1950 0    60   ~ 0
Logical equivalent
$EndSCHEMATC
